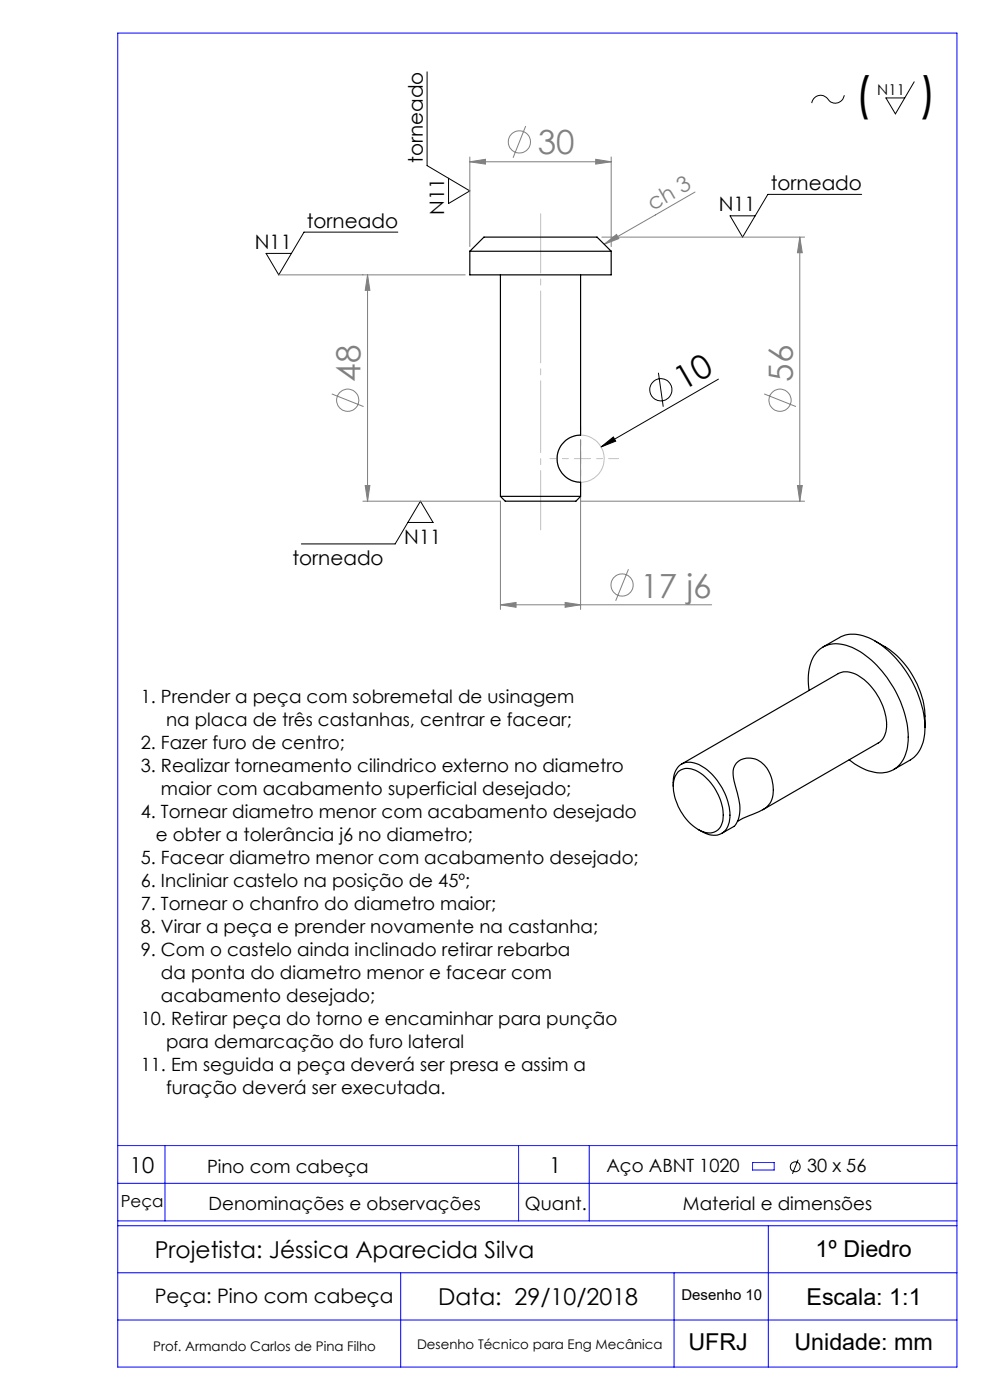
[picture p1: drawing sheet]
<svg xmlns="http://www.w3.org/2000/svg" width="210mm" height="297mm" viewBox="0 0 210 297" stroke-linecap="round" stroke-linejoin="round" font-family="sans-serif">
<g fill="none" stroke="#808080" stroke-width=".21">
<path d="M99.7 34.3l3.3-.5v1zM99.7 33.3v19M99.7 34.3h29.9M111.5 26.7l-2.7 6.8M126.4 33.8l3.2 .5-3.2 .5zM129.6 33.3v19M59.1 58.3h39.6M78 58.3v48M78 58.3l.5 3.3h-1zM127.7 50.3h43M128.2 51.8l2.6-2.1 .5 .9zM147.4 40.7l-19.2 11.1"/>
<path d="M169.7 50.3v56M169.7 50.3l.5 3.3h-1zM70.4 83.6l6.7 2.7M123.2 93.3v36M162.1 83.6l6.7 2.7M77 106.3h29.2v23M77.5 103h1l-.5 3.3zM123.2 106.3h47.5M169.2 103h1l-.5 3.3zM106.2 128.3l3.3-.5v1zM106.2 128.3h44.8M119.9 127.8l3.3 .5-3.3 .5z"/>
<path d="M133.3 120.8l-2.7 6.7"/>
<circle cx="110.2" cy="30.1" r="2.35"/>
<circle cx="73.8" cy="84.9" r="2.36"/>
<circle cx="165.4" cy="84.9" r="2.36"/>
<circle cx="131.9" cy="124.1" r="2.36"/>
</g>
<g fill="none" stroke="#000" stroke-width=".21">
<path d="M90.6 15.2v19.9l9.1 5.4-4.6 2.7v-5.4M193.9 17.4l-4 6.8-2-3.4h4M179.1 20.2a1.95 1.95 0 0 1-1.6 1.7 1.95 1.95 0 0 1-2.1-1.1 1.89 1.89 0 0 0-1.9-.5 1.89 1.89 0 0 0-1.3 1.6M84.4 49.2h-19.9l-5.4 9.1-2.7-4.5h5.4M182.8 41.2h-19.9l-5.4 9.1-2.6-4.5h5.3M139.7 79.1l1 7.2M127.5 94.8l2.6-2.1 .5 .9zM152.4 80.4l-24.9 14.4M86.5 110.8h5.4l-2.7-4.5-5.4 9.1h-19.9M169.3 246l-1.2 3"/>
<circle cx="140.2" cy="82.7" r="2.35"/>
<circle cx="168.7" cy="247.5" r="1.04"/>
</g>
<circle cx="123.2" cy="97.3" r="5" fill="none" stroke="#c0c0c0" stroke-width=".21"/>
<path d="M114.7 45.4v67" fill="none" stroke="#c0c0c0" stroke-width=".21" stroke-dasharray="15.2 1.3 1.3 1.3" stroke-dashoffset="2.7"/>
<path d="M123.2 97.3h-6.5" fill="none" stroke="#c0c0c0" stroke-width=".21" stroke-dasharray="15.2 1.3 1.3 1.3" stroke-dashoffset="13.9"/>
<path d="M123.2 97.3h8" fill="none" stroke="#c0c0c0" stroke-width=".21" stroke-dasharray="15.2 1.3 1.3 1.3" stroke-dashoffset="13.1"/>
<path d="M123.2 97.3v-6.8" fill="none" stroke="#c0c0c0" stroke-width=".21" stroke-dasharray="15.2 1.3 1.3 1.3" stroke-dashoffset="13.7"/>
<path d="M123.2 97.3v5.9" fill="none" stroke="#c0c0c0" stroke-width=".21" stroke-dasharray="15.2 1.3 1.3 1.3" stroke-dashoffset="14.2"/>
<g fill="none" stroke="#00f" stroke-width=".21">
<path d="M25 7h178v283h-178zM25 259h178M25 251h178M25 243h178M35 243v16M110 243v16M125 243v16M159.6 246.6h4.6v1.6h-4.6zM25 270h178M25 260h178M85 270v20M143 270v20"/>
<path d="M163 260v30M25 280h178"/>
</g>
<path d="M127.5 94.8l2.6-2.1 .5 .9z" fill="#000"/>
<g fill="#808080">
<path d="M128.2 51.8l2.6-2.1 .5 .9z"/>
<path d="M99.7 34.3l3.3-.5v1zM126.4 33.8l3.2 .5-3.2 .5zM106.2 128.3l3.3-.5v1zM119.9 127.8l3.3 .5-3.3 .5z"/>
<path d="M77.5 103h1l-.5 3.3zM78 58.3l.5 3.3h-1zM169.2 103h1l-.5 3.3zM169.7 50.3l.5 3.3h-1z"/>
</g>
<g fill="none" stroke="#000" stroke-width=".25">
<path d="M99.7 53.3h29.9M99.7 53.3v5h29.9v-5M99.7 53.3l3-3h23.9l3 3M106.2 58.3v47M123.2 58.3v34a5 5 0 0 0-5 5 5 5 0 0 0 5 5v3M106.2 105.3h17M106.2 105.3l1 1h15l1-1M174.6 137.3l3.5-2a7.1 7.1 0 0 1 6.8 .3 23.2 23.2 0 0 1 11.3 18.7M185.6 136l2.1 1.2a18.9 18.9 0 0 1 8.5 14.7v2.4M171.6 146.5a10.1 10.1 0 0 1 1.7-8.2 5.9 5.9 0 0 1 6.8-1.2 20.2 20.2 0 0 1 10.2 10.3 17.7 17.7 0 0 1 1.9 12.2 5.7 5.7 0 0 1-7.9 3.9l-2.4-1.1-1.8-1.2M196.2 154.3a7.6 7.6 0 0 1-3.1 6.9l-3.6 2.1M142.8 166.8a4.5 4.5 0 0 1 2.2-4.9 5.4 5.4 0 0 1 5.1 1.5 12.9 12.9 0 0 1 4.7 10.5 3.4 3.4 0 0 1-5.2 2.9l-1.5-.8"/>
<path d="M143.9 163.7a3.6 3.6 0 0 1 4.4 .2 11.2 11.2 0 0 1 5 10.4 2.99 2.99 0 0 1-4.5 2 11.2 11.2 0 0 1-5.9-10.4l.3-1.3zM144.6 162.1l33.2-19.2a4.5 4.5 0 0 1 5 1 12.9 12.9 0 0 1 5.2 10.9 3.7 3.7 0 0 1-1.7 2.8l-24.5 14.2M156.5 174.3l1.8-1a13.9 13.9 0 0 0 4.5-2.3 5.7 5.7 0 0 0 1-5.6 5.4 5.4 0 0 0-5.4-4.6 3.1 3.1 0 0 0-2.8 4.2l.4 1.6a13.1 13.1 0 0 1 .7 6.8l-.8 1.8-2.8 1.6"/>
</g>
<g font-size="9.9">
<text x="181.3" y="23.3">(</text>
<text x="195" y="23.4">)</text>
</g>
<g font-size="7.1" fill="#808080">
<text x="114.1" y="32.8">30</text>
<text x="76.4" y="81" transform="rotate(-90 76.4 81)">48</text>
<text x="168.1" y="81" transform="rotate(-90 168.1 81)">56</text>
<text x="135.9" y="126.8">17 j6</text>
</g>
<text font-size="7.1" x="144.9" y="83" transform="rotate(-30 144.9 83)">10</text>
<g font-size="4.9">
<text x="32.8" y="266.8">Projetista: Jéssica Aparecida Silva</text>
<text x="173" y="266.8">1º Diedro</text>
<text x="93" y="276.9">Data: 29/10/2018</text>
<text x="171.1" y="276.9">Escala: 1:1</text>
<text x="146" y="286.5">UFRJ</text>
<text x="168.5" y="286.5">Unidade: mm</text>
</g>
<text font-size="4.7" fill="#808080" x="138.5" y="44.7" transform="rotate(-30 138.5 44.7)">ch 3</text>
<g font-size="4.7">
<text x="27.6" y="248.9">10</text>
<text x="116.5" y="248.9">1</text>
</g>
<g font-size="4.2">
<text x="89.7" y="34.5" transform="rotate(-90 89.7 34.5)">torneado</text>
<text x="163.5" y="40.3">torneado</text>
<text x="94.2" y="45.6" transform="rotate(-90 94.2 45.6)">N11</text>
<text x="152.5" y="44.8">N11</text>
<text x="54.1" y="52.8">N11</text>
<text x="65.1" y="48.3">torneado</text>
<text x="62" y="119.9">torneado</text>
<text x="85.8" y="115.4">N11</text>
<text x="32.8" y="276.4">Peça: Pino com cabeça</text>
</g>
<g font-size="3.9">
<text x="29.8" y="149.2">1. Prender a peça com sobremetal de usinagem</text>
<text x="35.2" y="154">na placa de três castanhas, centrar e facear;</text>
<text x="29.8" y="158.9">2. Fazer furo de centro;</text>
<text x="29.8" y="163.8">3. Realizar torneamento cilindrico externo no diametro</text>
<text x="29.8" y="173.6">4. Tornear diametro menor com acabamento desejado</text>
<text x="34.1" y="168.7">maior com acabamento superficial desejado;</text>
<text x="33.1" y="178.5">e obter a tolerância j6 no diametro;</text>
<text x="29.8" y="183.3">5. Facear diametro menor com acabamento desejado;</text>
<text x="29.8" y="188.2">6. Incliniar castelo na posição de 45º;</text>
<text x="29.8" y="193.1">7. Tornear o chanfro do diametro maior;</text>
<text x="29.8" y="198">8. Virar a peça e prender novamente na castanha;</text>
<text x="29.8" y="202.9">9. Com o castelo ainda inclinado retirar rebarba</text>
<text x="34.1" y="207.7">da ponta do diametro menor e facear com</text>
<text x="34.1" y="212.6">acabamento desejado;</text>
<text x="29.8" y="217.5">10. Retirar peça do torno e encaminhar para punção</text>
<text x="29.8" y="227.3">11. Em seguida a peça deverá ser presa e assim a</text>
<text x="35.2" y="222.4">para demarcação do furo lateral</text>
<text x="35.2" y="232.2">furação deverá ser executada.</text>
<text x="43.9" y="248.9">Pino com cabeça</text>
<text x="128.6" y="248.7">Aço ABNT 1020</text>
<text x="171.2" y="248.7">30 x 56</text>
<text x="44.2" y="256.6">Denominações e observações</text>
<text x="111.3" y="256.6">Quant.</text>
<text x="144.9" y="256.6">Material e dimensões</text>
</g>
<text font-size="3.5" x="25.6" y="256.1">Peça</text>
<g font-size="3.2">
<text x="186.1" y="20.1">N11</text>
<text x="144.6" y="275.7">Desenho 10</text>
</g>
<g font-size="2.8">
<text x="32.5" y="286.5">Prof. Armando Carlos de Pina Filho</text>
<text x="88.5" y="286.2">Desenho Técnico para Eng Mecânica</text>
</g>
</svg>
